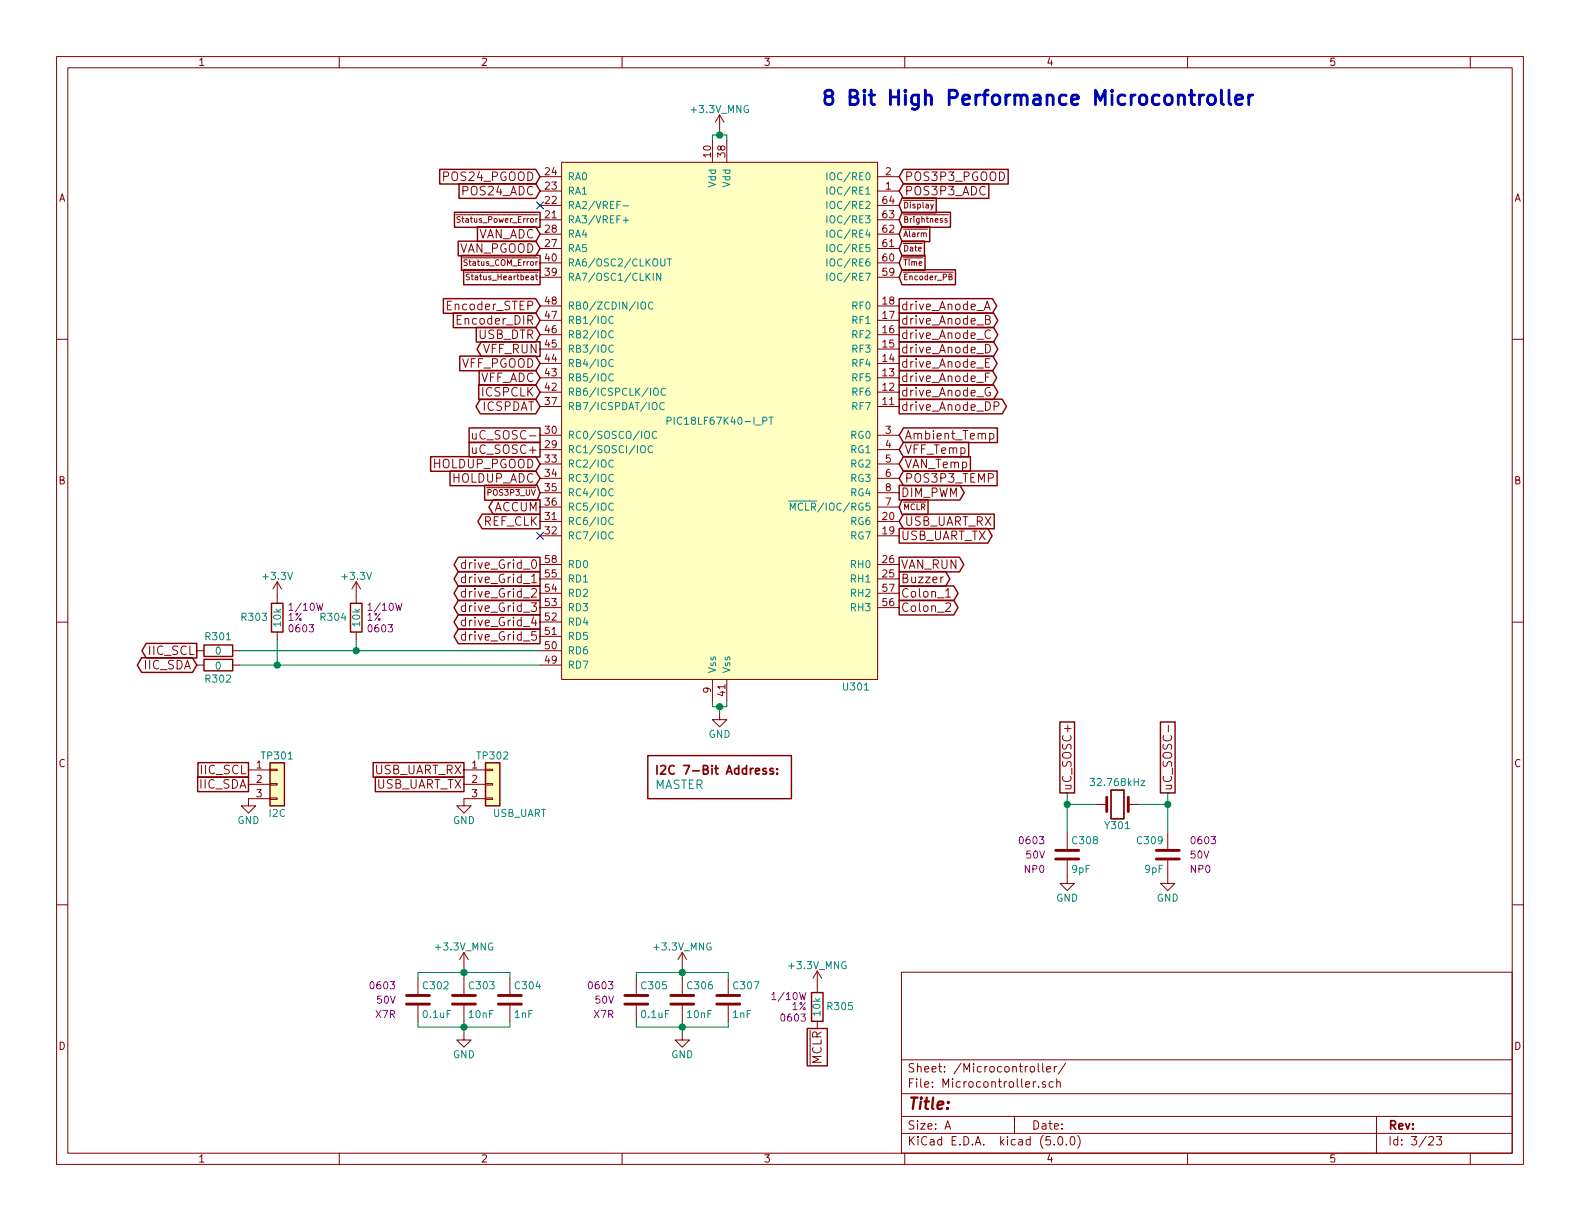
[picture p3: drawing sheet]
EESchema Schematic File Version 4
LIBS:VFD_Clock-cache
EELAYER 26 0
EELAYER END
$Descr A 11000 8500
encoding utf-8
Sheet 3 23
Title ""
Date ""
Rev ""
Comp ""
Comment1 ""
Comment2 ""
Comment3 ""
Comment4 ""
$EndDescr
$Comp
L power:GND #PWR0308
U 1 1
P 4750 7190
F 0 "#PWR0308" H 4750 6940 50  0001 C CNN
F 1 "GND" H 4750 7040 50  0000 C CNN
F 2 "" H 4750 7190 50  0000 C CNN
F 3 "" H 4750 7190 50  0000 C CNN
	1    4750 7190
	1    0    0    -1  
$EndComp
Wire Wire Line
	4430 6770 4430 6810
Connection ~ 4750 6770
Wire Wire Line
	5070 6770 5070 6810
Wire Wire Line
	4430 6770 4750 6770
Wire Wire Line
	4750 6730 4750 6770
Wire Wire Line
	4430 7150 4430 7110
Connection ~ 4750 7150
Wire Wire Line
	5070 7150 5070 7110
Wire Wire Line
	4430 7150 4750 7150
Wire Wire Line
	4750 7110 4750 7150
$Comp
L Custom-Library:C_Custom C305
U 1 1
P 4430 6960
F 0 "C305" H 4455 7060 50  0000 L CNN
F 1 "0.1uF" H 4455 6860 50  0000 L CNN
F 2 "Capacitors_SMD:C_0603" H 4468 6810 50  0001 C CNN
F 3 "" H 4455 7060 50  0001 C CNN
F 4 "0603" H 4280 7060 50  0000 R CNN "display_footprint"
F 5 "50V" H 4280 6960 50  0000 R CNN "Voltage"
F 6 "X7R" H 4280 6860 50  0000 R CNN "Dielectric"
F 7 "399-6856-1-ND" H 0   0   50  0001 C CNN "Digi-Key PN"
	1    4430 6960
	1    0    0    -1  
$EndComp
$Comp
L Custom-Library:C_Custom C307
U 1 1
P 5070 6960
F 0 "C307" H 5095 7060 50  0000 L CNN
F 1 "1nF" H 5095 6860 50  0000 L CNN
F 2 "Capacitors_SMD:C_0603" H 5108 6810 50  0001 C CNN
F 3 "" H 5095 7060 50  0001 C CNN
F 4 "0603" H 4920 7060 50  0001 R CNN "display_footprint"
F 5 "50V" H 4920 6960 50  0001 R CNN "Voltage"
F 6 "X7R" H 4920 6860 50  0001 R CNN "Dielectric"
F 7 "399-1083-1-ND" H 0   0   50  0001 C CNN "Digi-Key PN"
	1    5070 6960
	1    0    0    -1  
$EndComp
$Comp
L Custom-Library:C_Custom C306
U 1 1
P 4750 6960
F 0 "C306" H 4775 7060 50  0000 L CNN
F 1 "10nF" H 4775 6860 50  0000 L CNN
F 2 "Capacitors_SMD:C_0603" H 4788 6810 50  0001 C CNN
F 3 "" H 4775 7060 50  0001 C CNN
F 4 "0603" H 4600 7060 50  0001 R CNN "display_footprint"
F 5 "50V" H 4600 6960 50  0001 R CNN "Voltage"
F 6 "X7R" H 4600 6860 50  0001 R CNN "Dielectric"
F 7 "399-1092-1-ND" H 0   0   50  0001 C CNN "Digi-Key PN"
	1    4750 6960
	1    0    0    -1  
$EndComp
Text GLabel 6260 3530 2    40   Input ~ 0
~MCLR
Text GLabel 3760 2730 0    60   Input ~ 0
ICSPCLK
Text GLabel 3760 2830 0    60   BiDi ~ 0
ICSPDAT
$Comp
L Custom-Library:R_Custom R305
U 1 1
P 5690 7010
F 0 "R305" H 5630 7010 50  0000 R CNN
F 1 "10k" V 5690 7010 50  0000 C CNN
F 2 "Resistors_SMD:R_0603" H 5690 7010 50  0001 C CNN
F 3 "" H 5690 7010 50  0001 C CNN
F 4 "0603" H 5760 7090 50  0000 L CNN "display_footprint"
F 5 "1%" H 5760 7010 50  0000 L CNN "Tolerance"
F 6 "1/10W" H 5760 6940 50  0000 L CNN "Wattage"
F 7 "P10.0KHCT-ND" H 0   0   50  0001 C CNN "Digi-Key PN"
	1    5690 7010
	-1   0    0    1   
$EndComp
Text GLabel 5690 7160 3    60   UnSpc ~ 0
~MCLR
Text GLabel 6260 2130 2    60   Output ~ 0
drive_Anode_A
Text GLabel 6260 2230 2    60   Output ~ 0
drive_Anode_B
Text GLabel 6260 2330 2    60   Output ~ 0
drive_Anode_C
Text GLabel 6260 2430 2    60   Output ~ 0
drive_Anode_D
Text GLabel 6260 2530 2    60   Output ~ 0
drive_Anode_E
Text GLabel 6260 2630 2    60   Output ~ 0
drive_Anode_F
Text GLabel 6260 2730 2    60   Output ~ 0
drive_Anode_G
Text GLabel 6260 2830 2    60   Output ~ 0
drive_Anode_DP
Text GLabel 3760 3930 0    60   Output ~ 0
drive_Grid_0
Text GLabel 3760 4030 0    60   Output ~ 0
drive_Grid_1
Text GLabel 3760 4130 0    60   Output ~ 0
drive_Grid_2
Text GLabel 3760 4230 0    60   Output ~ 0
drive_Grid_3
Text GLabel 3760 4330 0    60   Output ~ 0
drive_Grid_4
Text GLabel 3760 4430 0    60   Output ~ 0
drive_Grid_5
Text GLabel 6260 3730 2    60   Output ~ 0
USB_UART_TX
Text GLabel 6260 3630 2    60   Input ~ 0
USB_UART_RX
Text GLabel 3760 2330 0    60   Input ~ 0
USB_DTR
$Comp
L VFD_Clock-rescue:+3.3V-RESCUE-VFD_Clock #PWR0304
U 1 1
P 2480 4150
F 0 "#PWR0304" H 2480 4000 50  0001 C CNN
F 1 "+3.3V" H 2480 4290 50  0000 C CNN
F 2 "" H 2480 4150 50  0001 C CNN
F 3 "" H 2480 4150 50  0001 C CNN
	1    2480 4150
	-1   0    0    -1  
$EndComp
$Comp
L VFD_Clock-rescue:+3.3V-RESCUE-VFD_Clock #PWR0303
U 1 1
P 1930 4150
F 0 "#PWR0303" H 1930 4000 50  0001 C CNN
F 1 "+3.3V" H 1930 4290 50  0000 C CNN
F 2 "" H 1930 4150 50  0001 C CNN
F 3 "" H 1930 4150 50  0001 C CNN
	1    1930 4150
	-1   0    0    -1  
$EndComp
Wire Wire Line
	1670 4530 2480 4530
Wire Wire Line
	2480 4450 2480 4530
Wire Wire Line
	1670 4630 1930 4630
Wire Wire Line
	1930 4630 1930 4450
Connection ~ 2480 4530
Connection ~ 1930 4630
Text GLabel 1370 4530 0    60   Output ~ 0
IIC_SCL
Text GLabel 1370 4630 0    60   BiDi ~ 0
IIC_SDA
$Comp
L VFD_Clock-rescue:Res_Custom R301
U 1 1
P 1520 4530
F 0 "R301" V 1420 4530 50  0000 C CNN
F 1 "0" V 1520 4530 50  0000 C CNN
F 2 "Resistors_SMD:R_0603" H 1520 4530 50  0001 C CNN
F 3 "" H 1520 4530 50  0001 C CNN
F 4 "0603" V 1620 4530 50  0001 C CNN "display_footprint"
F 5 "1%" V 1720 4530 50  0001 C CNN "Tolerance"
F 6 "1/10W" V 1820 4530 50  0001 C CNN "Wattage"
F 7 "P0.0GCT-ND" H 0   0   50  0001 C CNN "Digi-Key PN"
	1    1520 4530
	0    -1   1    0   
$EndComp
$Comp
L VFD_Clock-rescue:Res_Custom R302
U 1 1
P 1520 4630
F 0 "R302" V 1420 4630 50  0000 C CNN
F 1 "0" V 1510 4630 50  0000 C CNN
F 2 "Resistors_SMD:R_0603" H 1520 4630 50  0001 C CNN
F 3 "" H 1520 4630 50  0001 C CNN
F 4 "0603" V 1620 4630 50  0001 C CNN "display_footprint"
F 5 "1%" V 1720 4630 50  0001 C CNN "Tolerance"
F 6 "1/10W" V 1820 4630 50  0001 C CNN "Wattage"
F 7 "P0.0GCT-ND" H 0   0   50  0001 C CNN "Digi-Key PN"
	1    1520 4630
	0    -1   -1   0   
$EndComp
$Comp
L Custom-Library:R_Custom R303
U 1 1
P 1930 4300
F 0 "R303" H 1870 4300 50  0000 R CNN
F 1 "10k" V 1930 4300 50  0000 C CNN
F 2 "Resistors_SMD:R_0603" H 1930 4300 50  0001 C CNN
F 3 "" H 1930 4300 50  0001 C CNN
F 4 "0603" H 2000 4380 50  0000 L CNN "display_footprint"
F 5 "1%" H 2000 4300 50  0000 L CNN "Tolerance"
F 6 "1/10W" H 2000 4230 50  0000 L CNN "Wattage"
F 7 "P10.0KHCT-ND" H 0   0   50  0001 C CNN "Digi-Key PN"
	1    1930 4300
	1    0    0    1   
$EndComp
$Comp
L Custom-Library:R_Custom R304
U 1 1
P 2480 4300
F 0 "R304" H 2420 4300 50  0000 R CNN
F 1 "10k" V 2480 4300 50  0000 C CNN
F 2 "Resistors_SMD:R_0603" H 2480 4300 50  0001 C CNN
F 3 "" H 2480 4300 50  0001 C CNN
F 4 "0603" H 2550 4380 50  0000 L CNN "display_footprint"
F 5 "1%" H 2550 4300 50  0000 L CNN "Tolerance"
F 6 "1/10W" H 2550 4230 50  0000 L CNN "Wattage"
F 7 "P10.0KHCT-ND" H 0   0   50  0001 C CNN "Digi-Key PN"
	1    2480 4300
	1    0    0    1   
$EndComp
Text GLabel 6260 3430 2    60   Output ~ 0
DIM_PWM
Text GLabel 3760 1630 0    60   Input ~ 0
VAN_ADC
Text GLabel 3760 2630 0    60   Input ~ 0
VFF_ADC
Text GLabel 3760 1330 0    60   Input ~ 0
POS24_ADC
Wire Wire Line
	5010 900  5010 940 
Wire Wire Line
	4960 940  5010 940 
Wire Wire Line
	4960 940  4960 980 
Wire Wire Line
	5060 940  5060 980 
Connection ~ 5010 940 
Text GLabel 6260 1830 2    40   Input ~ 0
~Time
Text GLabel 6260 1730 2    40   Input ~ 0
~Date
Text GLabel 6260 1630 2    40   Input ~ 0
~Alarm
Text GLabel 6260 1430 2    40   Input ~ 0
~Display
Text GLabel 6260 1530 2    40   Input ~ 0
~Brightness
Text GLabel 6260 1930 2    40   Input ~ 0
~Encoder_PB
Text GLabel 3760 2530 0    60   Input ~ 0
VFF_PGOOD
Text GLabel 3760 1730 0    60   Input ~ 0
VAN_PGOOD
Text GLabel 6260 1230 2    60   Input ~ 0
POS3P3_PGOOD
Text GLabel 3760 1230 0    60   Input ~ 0
POS24_PGOOD
Text GLabel 6260 3930 2    60   Output ~ 0
VAN_RUN
Text GLabel 3760 2430 0    60   Output ~ 0
VFF_RUN
Text GLabel 8130 5520 1    60   UnSpc ~ 0
uC_SOSC-
Text GLabel 7430 5520 1    60   UnSpc ~ 0
uC_SOSC+
$Comp
L Custom-Library:C_Custom C308
U 1 1
P 7430 5950
F 0 "C308" H 7455 6050 50  0000 L CNN
F 1 "9pF" H 7455 5850 50  0000 L CNN
F 2 "Capacitors_SMD:C_0603" H 7468 5800 50  0001 C CNN
F 3 "" H 7455 6050 50  0001 C CNN
F 4 "0603" H 7280 6050 50  0000 R CNN "display_footprint"
F 5 "50V" H 7280 5950 50  0000 R CNN "Voltage"
F 6 "NP0" H 7280 5850 50  0000 R CNN "Dielectric"
F 7 "445-5046-1-ND" H 0   0   50  0001 C CNN "Digi-Key PN"
	1    7430 5950
	1    0    0    -1  
$EndComp
$Comp
L Device:Crystal Y301
U 1 1
P 7780 5600
F 0 "Y301" H 7780 5750 50  0000 C CNN
F 1 "32.768kHz" H 7780 5450 50  0000 C CNN
F 2 "Crystals:Crystal_SMD_2012-2pin_2.0x1.2mm" H 7780 5600 50  0001 C CNN
F 3 "" H 7780 5600 50  0001 C CNN
F 4 "XC2122CT-ND" H 7780 5600 60  0001 C CNN "Digi-Key PN"
	1    7780 5600
	1    0    0    1   
$EndComp
$Comp
L Custom-Library:C_Custom C309
U 1 1
P 8130 5950
F 0 "C309" H 8155 6050 50  0000 L CNN
F 1 "9pF" H 8155 5850 50  0000 L CNN
F 2 "Capacitors_SMD:C_0603" H 8168 5800 50  0001 C CNN
F 3 "" H 8155 6050 50  0001 C CNN
F 4 "0603" H 7980 6050 50  0000 R CNN "display_footprint"
F 5 "50V" H 7980 5950 50  0000 R CNN "Voltage"
F 6 "NP0" H 7980 5850 50  0000 R CNN "Dielectric"
F 7 "445-5046-1-ND" H 0   0   50  0001 C CNN "Digi-Key PN"
	1    8130 5950
	-1   0    0    -1  
$EndComp
$Comp
L power:GND #PWR0313
U 1 1
P 8130 6100
F 0 "#PWR0313" H 8130 5850 50  0001 C CNN
F 1 "GND" H 8130 5950 50  0000 C CNN
F 2 "" H 8130 6100 50  0001 C CNN
F 3 "" H 8130 6100 50  0001 C CNN
	1    8130 6100
	1    0    0    -1  
$EndComp
$Comp
L power:GND #PWR0312
U 1 1
P 7430 6100
F 0 "#PWR0312" H 7430 5850 50  0001 C CNN
F 1 "GND" H 7430 5950 50  0000 C CNN
F 2 "" H 7430 6100 50  0001 C CNN
F 3 "" H 7430 6100 50  0001 C CNN
	1    7430 6100
	1    0    0    -1  
$EndComp
Wire Wire Line
	7430 5520 7430 5600
Wire Wire Line
	7430 5600 7630 5600
Wire Wire Line
	7930 5600 8130 5600
Wire Wire Line
	8130 5520 8130 5600
Connection ~ 7430 5600
Connection ~ 8130 5600
Text GLabel 3760 3130 0    60   UnSpc ~ 0
uC_SOSC+
Text GLabel 3760 3030 0    60   UnSpc ~ 0
uC_SOSC-
$Comp
L Custom-Library:+3.3V_MNG #PWR0309
U 1 1
P 5010 900
F 0 "#PWR0309" H 5010 750 50  0001 C CNN
F 1 "+3.3V_MNG" H 5010 1040 50  0000 C CNN
F 2 "" H 5010 900 50  0000 C CNN
F 3 "" H 5010 900 50  0000 C CNN
	1    5010 900 
	1    0    0    -1  
$EndComp
$Comp
L Custom-Library:+3.3V_MNG #PWR0307
U 1 1
P 4750 6730
F 0 "#PWR0307" H 4750 6580 50  0001 C CNN
F 1 "+3.3V_MNG" H 4750 6870 50  0000 C CNN
F 2 "" H 4750 6730 50  0000 C CNN
F 3 "" H 4750 6730 50  0000 C CNN
	1    4750 6730
	1    0    0    -1  
$EndComp
$Comp
L Custom-Library:+3.3V_MNG #PWR0311
U 1 1
P 5690 6860
F 0 "#PWR0311" H 5690 6710 50  0001 C CNN
F 1 "+3.3V_MNG" H 5690 7000 50  0000 C CNN
F 2 "" H 5690 6860 50  0000 C CNN
F 3 "" H 5690 6860 50  0000 C CNN
	1    5690 6860
	1    0    0    -1  
$EndComp
$Comp
L power:GND #PWR0306
U 1 1
P 3230 7190
F 0 "#PWR0306" H 3230 6940 50  0001 C CNN
F 1 "GND" H 3230 7040 50  0000 C CNN
F 2 "" H 3230 7190 50  0000 C CNN
F 3 "" H 3230 7190 50  0000 C CNN
	1    3230 7190
	1    0    0    -1  
$EndComp
Wire Wire Line
	2910 6770 2910 6810
Connection ~ 3230 6770
Wire Wire Line
	3550 6770 3550 6810
Wire Wire Line
	2910 6770 3230 6770
Wire Wire Line
	3230 6730 3230 6770
Wire Wire Line
	2910 7150 2910 7110
Connection ~ 3230 7150
Wire Wire Line
	3550 7150 3550 7110
Wire Wire Line
	2910 7150 3230 7150
Wire Wire Line
	3230 7110 3230 7150
$Comp
L Custom-Library:C_Custom C302
U 1 1
P 2910 6960
F 0 "C302" H 2935 7060 50  0000 L CNN
F 1 "0.1uF" H 2935 6860 50  0000 L CNN
F 2 "Capacitors_SMD:C_0603" H 2948 6810 50  0001 C CNN
F 3 "" H 2935 7060 50  0001 C CNN
F 4 "0603" H 2760 7060 50  0000 R CNN "display_footprint"
F 5 "50V" H 2760 6960 50  0000 R CNN "Voltage"
F 6 "X7R" H 2760 6860 50  0000 R CNN "Dielectric"
F 7 "399-6856-1-ND" H 0   0   50  0001 C CNN "Digi-Key PN"
	1    2910 6960
	1    0    0    -1  
$EndComp
$Comp
L Custom-Library:C_Custom C304
U 1 1
P 3550 6960
F 0 "C304" H 3575 7060 50  0000 L CNN
F 1 "1nF" H 3575 6860 50  0000 L CNN
F 2 "Capacitors_SMD:C_0603" H 3588 6810 50  0001 C CNN
F 3 "" H 3575 7060 50  0001 C CNN
F 4 "0603" H 3400 7060 50  0001 R CNN "display_footprint"
F 5 "50V" H 3400 6960 50  0001 R CNN "Voltage"
F 6 "X7R" H 3400 6860 50  0001 R CNN "Dielectric"
F 7 "399-1083-1-ND" H 0   0   50  0001 C CNN "Digi-Key PN"
	1    3550 6960
	1    0    0    -1  
$EndComp
$Comp
L Custom-Library:C_Custom C303
U 1 1
P 3230 6960
F 0 "C303" H 3255 7060 50  0000 L CNN
F 1 "10nF" H 3255 6860 50  0000 L CNN
F 2 "Capacitors_SMD:C_0603" H 3268 6810 50  0001 C CNN
F 3 "" H 3255 7060 50  0001 C CNN
F 4 "0603" H 3080 7060 50  0001 R CNN "display_footprint"
F 5 "50V" H 3080 6960 50  0001 R CNN "Voltage"
F 6 "X7R" H 3080 6860 50  0001 R CNN "Dielectric"
F 7 "399-1092-1-ND" H 0   0   50  0001 C CNN "Digi-Key PN"
	1    3230 6960
	1    0    0    -1  
$EndComp
$Comp
L Custom-Library:+3.3V_MNG #PWR0305
U 1 1
P 3230 6730
F 0 "#PWR0305" H 3230 6580 50  0001 C CNN
F 1 "+3.3V_MNG" H 3230 6870 50  0000 C CNN
F 2 "" H 3230 6730 50  0000 C CNN
F 3 "" H 3230 6730 50  0000 C CNN
	1    3230 6730
	1    0    0    -1  
$EndComp
Text GLabel 3760 1830 0    40   UnSpc ~ 0
~Status_COM_Error
Text GLabel 6260 4030 2    60   Output ~ 0
Buzzer
Text GLabel 6260 3030 2    60   Input ~ 0
Ambient_Temp
Text GLabel 6260 3130 2    60   Input ~ 0
VFF_Temp
Text GLabel 6260 3330 2    60   Input ~ 0
POS3P3_TEMP
Text GLabel 6260 3230 2    60   Input ~ 0
VAN_Temp
Wire Wire Line
	4750 6770 5070 6770
Wire Wire Line
	4750 6770 4750 6810
Wire Wire Line
	4750 7150 5070 7150
Wire Wire Line
	4750 7150 4750 7190
Wire Wire Line
	2480 4530 3760 4530
Wire Wire Line
	1930 4630 3760 4630
Wire Wire Line
	5010 940  5060 940 
Wire Wire Line
	7430 5600 7430 5800
Wire Wire Line
	8130 5600 8130 5800
Wire Wire Line
	3230 6770 3550 6770
Wire Wire Line
	3230 6770 3230 6810
Wire Wire Line
	3230 7150 3550 7150
Wire Wire Line
	3230 7150 3230 7190
Text GLabel 6260 4130 2    60   Output ~ 0
Colon_1
Text GLabel 6260 4230 2    60   Output ~ 0
Colon_2
Text GLabel 3760 1930 0    40   UnSpc ~ 0
~Status_Heartbeat
Text GLabel 3760 3230 0    60   Input ~ 0
HOLDUP_PGOOD
Text GLabel 6260 1330 2    60   Input ~ 0
POS3P3_ADC
Text GLabel 3760 3330 0    60   Input ~ 0
HOLDUP_ADC
$Comp
L Connector_Generic:Conn_01x03 TP301
U 1 1
P 1930 5460
F 0 "TP301" H 1930 5660 50  0000 C CNN
F 1 "I2C" H 1930 5260 50  0000 C CNN
F 2 "Pin_Headers:Pin_Header_Straight_1x03_Pitch2.54mm" H 1930 5460 50  0001 C CNN
F 3 "~" H 1930 5460 50  0001 C CNN
	1    1930 5460
	1    0    0    -1  
$EndComp
$Comp
L power:GND #PWR0316
U 1 1
P 1730 5560
F 0 "#PWR0316" H 1730 5310 50  0001 C CNN
F 1 "GND" H 1730 5410 50  0000 C CNN
F 2 "" H 1730 5560 50  0001 C CNN
F 3 "" H 1730 5560 50  0001 C CNN
	1    1730 5560
	1    0    0    -1  
$EndComp
Text GLabel 1730 5360 0    60   UnSpc ~ 0
IIC_SCL
Text GLabel 1730 5460 0    60   UnSpc ~ 0
IIC_SDA
Text GLabel 3760 1530 0    40   UnSpc ~ 0
~Status_Power_Error
Text GLabel 3760 2230 0    60   Input ~ 0
Encoder_DIR
Text GLabel 3760 2130 0    60   Input ~ 0
Encoder_STEP
$Comp
L Custom_Library:I2C_Address A301
U 1 1
P 5010 5460
F 0 "A301" H 5010 5710 60  0001 C CNN
F 1 "MASTER" H 4560 5460 60  0000 L CNN
F 2 "Oddities:Dummy_Empty" H 5010 5810 60  0001 C CNN
F 3 "" H 5010 5810 60  0001 C CNN
	1    5010 5460
	1    0    0    -1  
$EndComp
Text GLabel 3760 3430 0    40   Input ~ 0
~POS3P3_UV
Text GLabel 3760 3530 0    60   Output ~ 0
ACCUM
Text GLabel 3760 3630 0    60   Output ~ 0
REF_CLK
NoConn ~ 3760 1430
NoConn ~ 3760 3730
$Comp
L Connector_Generic:Conn_01x03 TP302
U 1 1
P 3430 5460
F 0 "TP302" H 3430 5660 50  0000 C CNN
F 1 "USB_UART" H 3430 5260 50  0000 L CNN
F 2 "Pin_Headers:Pin_Header_Straight_1x03_Pitch2.54mm" H 3430 5460 50  0001 C CNN
F 3 "~" H 3430 5460 50  0001 C CNN
	1    3430 5460
	1    0    0    -1  
$EndComp
$Comp
L power:GND #PWR0301
U 1 1
P 3230 5560
F 0 "#PWR0301" H 3230 5310 50  0001 C CNN
F 1 "GND" H 3230 5410 50  0000 C CNN
F 2 "" H 3230 5560 50  0001 C CNN
F 3 "" H 3230 5560 50  0001 C CNN
	1    3230 5560
	1    0    0    -1  
$EndComp
Text GLabel 3230 5460 0    60   UnSpc ~ 0
USB_UART_TX
Text GLabel 3230 5360 0    60   UnSpc ~ 0
USB_UART_RX
Text Notes 5710 750  0    100  ~ 20
8 Bit High Performance Microcontroller
$Comp
L Custom_Library:PIC18(L)F67K40-I_PT U301
U 1 1
P 5010 2980
F 0 "U301" H 6060 1180 50  0000 R CNN
F 1 "PIC18LF67K40-I_PT" H 5010 3030 50  0000 C CNN
F 2 "Housings_QFP:TQFP-64_10x10mm_Pitch0.5mm" H 5010 5080 50  0001 C CNN
F 3 "" H 4360 3630 50  0001 C CNN
F 4 "PIC18LF67K40T-I/PTCT-ND" H 5010 2980 50  0001 C CNN "Digi-Key PN"
	1    5010 2980
	1    0    0    -1  
$EndComp
$Comp
L power:GND #PWR0302
U 1 1
P 5010 4960
F 0 "#PWR0302" H 5010 4710 50  0001 C CNN
F 1 "GND" H 5010 4810 50  0000 C CNN
F 2 "" H 5010 4960 50  0001 C CNN
F 3 "" H 5010 4960 50  0001 C CNN
	1    5010 4960
	1    0    0    -1  
$EndComp
Wire Wire Line
	5010 4960 5010 4920
Wire Wire Line
	5010 4920 4960 4920
Wire Wire Line
	4960 4920 4960 4880
Wire Wire Line
	5010 4920 5060 4920
Wire Wire Line
	5060 4920 5060 4880
Connection ~ 5010 4920
$EndSCHEMATC
